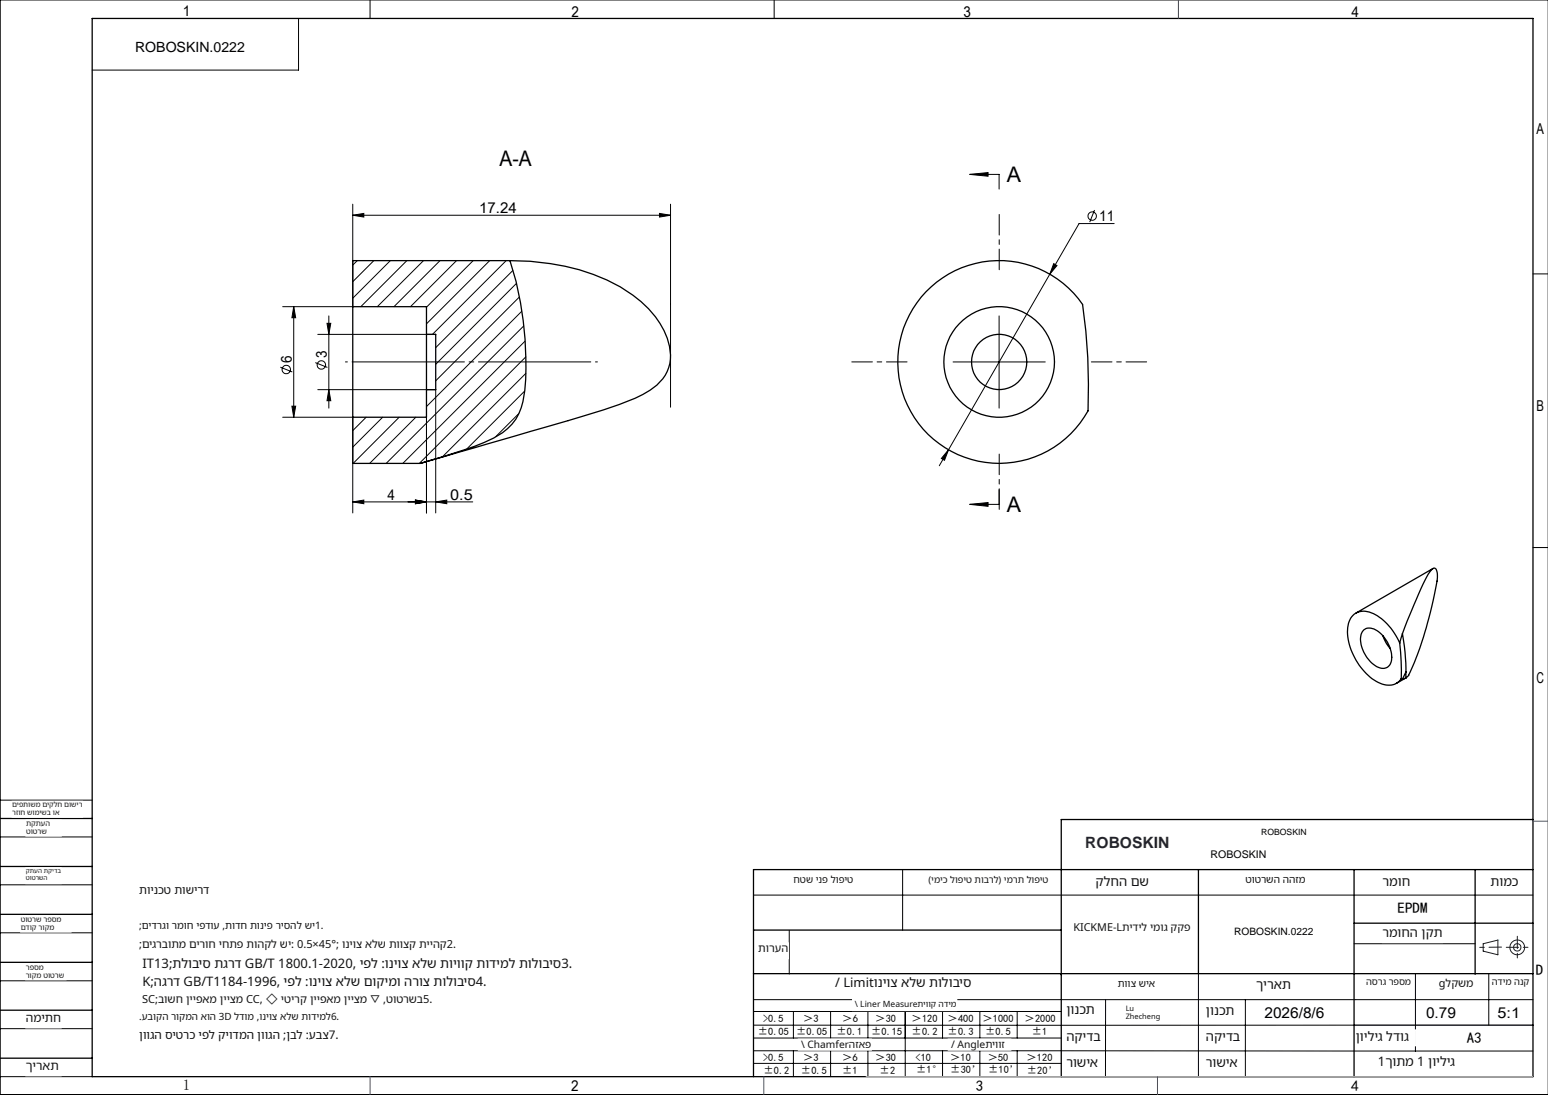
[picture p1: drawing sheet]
<svg xmlns="http://www.w3.org/2000/svg" width="420mm" height="297mm" viewBox="0 0 420 297" stroke-linecap="round" stroke-linejoin="round" font-family="sans-serif">
<g fill="none" stroke="#000" stroke-width=".27">
<path d="M100.4 0v5M210 0v5M420 0h-419.9v297h419.9M81 5v14h-56M95.7 58.4l3-.5v1zM95.7 55.4v27.8h-19M95.7 58.4h86.2M178.9 57.9l3 .5-3 .5zM181.9 55.4v55.1M263.1 47.3l5-.5v1zM263.1 47.3h8v4M297 57l-1.3 3.3"/>
<path d="M96.9 70.7l-1.2 1.2M101.4 70.7l-5.7 5.7M105.9 70.7l-10.2 10.2M110.4 70.7l-12.5 12.5M114.9 70.7l-12.5 12.5M119.4 70.7l-12.5 12.5M123.9 70.7l-12.5 12.5M128.4 70.7l-12.7 12.6M132.9 70.7l-17.2 17.1M137.3 70.7l-20 20M139.1 73.4l-20.9 20.9M140.1 76.9l-21.9 21.9"/>
<path d="M284.8 74.4l-27.4 47.6M285.9 71.5l.9 .5-2 2.4zM302.3 60.6h-9.5l-8 13.8M415.9 74.3h4.1M76.1 99.6l3.2 1.3M79.7 83.2v30M79.7 83.2l.5 3h-1zM85.5 98.4l3.3 1.3M86.2 90.7h32M88.7 87.7h1l-.5 3zM89.2 85.7v25M140.9 80.6l-22.7 22.7"/>
<path d="M141.5 84.5l-25.8 25.8M142.1 88.4l-37.3 37.3M142.4 92.6l-33.1 33.1M142.7 96.8l-28.9 28.9M258.6 98.2h25M271.1 85.7v25M76.7 113.2h19v25.9M79.2 110.2h1l-.5 3zM86.2 105.7h32v33.4M89.2 105.7l.5 3h-1zM99.3 113.2l-3.6 3.6M103.8 113.2l-8.1 8.1"/>
<path d="M108.3 113.2l-12.5 12.5M112.8 113.2l-12.5 12.5M115.7 105.7v33.4M115.8 105.7l-.1 .1M140.7 112.2l-6.2 6.2M142.3 106.1l-15.7 15.7M142.7 101.3l-22.7 22.6M95.7 136.1l3-.5v1zM95.7 136.1h32.6M112.7 135.6l3 .5-3 .5zM118.2 136.1l3-.5v1zM257.4 122l-1.1 2.8-.9-.4z"/>
<path d="M257.4 122l-2.6 4.3M263.1 136.8l5-.5v1zM271.1 132.8v4h-8M415.9 148.5h4.1M0 217h25M0 227h25M0 240h25M244.9 236v16.3M0 253h25M204.4 242.8h211.5M214.1 252.4v11.8M367.4 256h32.8"/>
<path d="M0 266h25M0 279h25M204.4 271.1h211.5M204.4 278.1h163M204.4 274.4h83.5M215.3 274.4v7.1M225.4 274.4v7.1M235.5 274.4v7.1M245.6 274.4v17.6M255.7 274.4v7.1M265.9 274.4v7.1M276 274.4v7.1"/>
<path d="M300 271.1l-.1 21M325.2 264.1v27.9M337.9 271.1v20.9M384 264.2v20.9M403.9 264.1v14M0 292h25M204.4 285l211.5 .1M204.4 288.4h83.5M204.5 281.5h83.5M215.3 285v7M225.4 285v7M235.5 285v7"/>
<path d="M255.7 285v7M265.9 285v7M276 285v7M287.9 292h128"/>
<circle cx="296.3" cy="58.6" r="1.14"/>
<circle cx="87.2" cy="99" r="1.15"/>
<circle cx="77.7" cy="100.2" r="1.15"/>
</g>
<g fill="none" stroke="#191924" stroke-width=".27">
<path d="M402.4 256l4-1v4l-4-1z"/>
<circle cx="411.7" cy="257" r="1"/>
<circle cx="411.7" cy="257" r="2"/>
</g>
<path d="M162.1 98.2h-68.4" fill="none" stroke="#000" stroke-width=".27" stroke-dasharray="30.5 1.3 1.3 1.3" stroke-dashoffset="-1.8"/>
<path d="M271.1 73.2v-15M246.1 98.2h-15M296.1 98.2h15M271.1 123.2v15" fill="none" stroke="#000" stroke-width=".27" stroke-dasharray="30.5 1.3 1.3 1.3" stroke-dashoffset="24.9"/>
<g fill="none" stroke="#000" stroke-width=".35">
<path d="M25 5h390.9v287h-390.9zM138.4 70.7a60.8 60.8 0 0 1 29.9 7.1 27.8 27.8 0 0 1 12.7 14 11 11 0 0 1-4.6 14 48.6 48.6 0 0 1-12.7 5.4l-49.6 14.5M138.4 70.7a91.3 91.3 0 0 1 4 35.2 14.4 14.4 0 0 1-8.5 12.9 79.9 79.9 0 0 1-13.8 5.1l-6 1.8M138.4 70.7h-42.7v12.5M251.2 79.1a27.5 27.5 0 0 1 42.5 3.5 155.8 155.8 0 0 1 1.5 28.8 27.5 27.5 0 0 1-40.4 8.9 27.5 27.5 0 0 1-3.6-41.2zM95.7 83.2v30M95.7 83.2h20v7.5M115.7 90.7v15M115.7 90.7h2.5v15h-2.5M95.7 113.2v12.5h18.4M115.7 105.7v7.5h-20M388.8 154.2l-20.9 12.1"/>
<path d="M370 170.8a3.4 3.4 0 0 1 4.4 .8 8.3 8.3 0 0 1 2.9 8.3 2.56 2.56 0 0 1-4.1 .7 8.9 8.9 0 0 1-3.9-8.5zM375.2 172.4a9.8 9.8 0 0 0 2 3.5M379.8 174.4a14.4 14.4 0 0 0-8.8-8.5 4.3 4.3 0 0 0-5.3 4.3 16.5 16.5 0 0 0 8.8 15.1 4.3 4.3 0 0 0 5.7-1.2M379.8 174.4l.4 4.9v4.8M380.5 171.9l3.2-8a45.3 45.3 0 0 1 4.6-9.2l1-.6a3.1 3.1 0 0 1 .6 3.3 93.7 93.7 0 0 1-7.8 25.9l-.6 .5M380.5 171.9l.7 5 .3 5.3M380.5 171.9l-.7 2.5M380.2 184.1h.3M381.4 183.9l-.9 .2M381.4 183.9l-2.5 1.4M381.5 182.2l-.1 1.7M381.5 182.2l-1 1.9"/>
<path d="M0 222h25M0 235h25M325.2 235.9v28.2M367.4 235.9v56.1M400.2 235.9v28.3M415.9 235.9h-211.5v56.1M415.9 222.3h-128v69.7M0 248h25M204.4 252.3h83.5M367.4 250.4h48.5M0 261h25M0 274h25"/>
<path d="M204.4 264.1h211.5M367.4 278.1h48.5M0 287h25"/>
<circle cx="271.1" cy="98.2" r="7.5"/>
<circle cx="271.1" cy="98.2" r="15"/>
</g>
<path d="M407.4 256.9l-5.9 .1M408.7 256.9h6M411.7 253.9v6" fill="none" stroke="#191924" stroke-width=".27" stroke-dasharray="6.3 1.3 1.3 1.3" stroke-dashoffset="3"/>
<path d="M235 292h180.9" fill="none" stroke="#c0c0c0" stroke-width=".27"/>
<path d="M319.7 0v5M415.9 222.7h4.1M100.4 292v5M207.2 292v5M314 292v5" fill="none" stroke="#00f" stroke-width=".27"/>
<path d="M406.4 255h.1" fill="none" stroke="#0ff" stroke-width=".27"/>
<g fill="#000">
<path d="M178.9 57.9l3 .5-3 .5zM95.7 58.4l3-.5v1z"/>
<path d="M263.1 47.3l5-.5v1zM263.1 136.8l5-.5v1z"/>
<path d="M79.7 83.2l.5 3h-1zM79.2 110.2h1l-.5 3z"/>
<path d="M89.2 105.7l.5 3h-1zM88.7 87.7h1l-.5 3z"/>
<path d="M112.7 135.6l3 .5-3 .5zM95.7 136.1l3-.5v1zM118.2 136.1l3-.5v1zM112.7 135.6l3 .5-3 .5z"/>
<path d="M257.4 122l-2 2.4 .9 .4zM285.9 71.5l-1.1 2.9 2-2.4z"/>
</g>
<g fill="#fff" stroke="#fff" stroke-width=".35">
<path d="M36.7 9.6h31v5.9h-31z"/>
<path d="M334.9 250.2h22.4v4.3h-22.4z"/>
<path d="M5.6 248.5h13.6v4.3h-13.6z"/>
<path d="M7 274.5h9.6v4.3h-9.6z"/>
<path d="M7 287.5h9.6v4.3h-9.6z"/>
<path d="M7 261.5h10.9v4.2h-10.9z"/>
<path d="M3.3 217.4h19.1v4.2h-19.1z"/>
<path d="M7 235.4h9.6v4.2h-9.6z"/>
<path d="M7.1 222.5h9.5v4.2h-9.5z"/>
<path d="M290.5 250.2h32.6v4.3h-32.6z"/>
<path d="M404.4 237.3h8.2v4.2h-8.2z"/>
<path d="M215.3 237.3h16.3v4.2h-16.3z"/>
<path d="M251.9 237.3h32.6v4.2h-32.6z"/>
<path d="M205.7 255.8h8.2v4.2h-8.2z"/>
<path d="M375.1 237.3h16.3v4.2h-16.3z"/>
<path d="M337.9 237.3h16.3v4.2h-16.3z"/>
<path d="M342.2 224.2h50.8v4.4h-50.8z"/>
<path d="M297.3 237.3h16.3v4.2h-16.3z"/>
<path d="M404.8 265.2h10.2v4.2h-10.2z"/>
<path d="M389.6 265.2h10.2v4.2h-10.2z"/>
<path d="M289.3 272h10.2v4.2h-10.2z"/>
<path d="M303.3 265.5h10.2v4.2h-10.2z"/>
<path d="M289.3 279.5h10.2v4.2h-10.2z"/>
<path d="M327.2 286.5h10.2v4.3h-10.2z"/>
<path d="M373 286.3h36.6v4.2h-36.6z"/>
<path d="M327.2 279.4h10.2v4.2h-10.2z"/>
<path d="M370.6 265.2h12.3v4.2h-12.3z"/>
<path d="M289.3 286.6h10.2v4.2h-10.2z"/>
<path d="M305.4 272.5h12.2v4.3h-12.2z"/>
<path d="M231.3 271.1h28.3v3h-28.3z"/>
<path d="M216.6 281.9h19.8v2.9h-19.8z"/>
<path d="M257.3 281.9h16.9v2.9h-16.9z"/>
<path d="M225.7 264.7h39.5v5.2h-39.5z"/>
<path d="M367.8 279.4h16.3v4.2h-16.3z"/>
<path d="M340.8 265.5h10.2v4.2h-10.2z"/>
<path d="M327.2 272.5h10.2v4.3h-10.2z"/>
<path d="M375.1 251.4h16.3v4.2h-16.3z"/>
<path d="M37.8 239.9h19v4.4h-19z"/>
<path d="M37.8 249.7h50.8v4.4h-50.8z"/>
<path d="M37.8 254.7h86.7v4.4h-86.7z"/>
<path d="M37.8 259.6h139.7v4.4h-139.7z"/>
<path d="M37.8 264.5h95.2v4.4h-95.2z"/>
<path d="M37.8 269.4h80.4v4.5h-80.4z"/>
<path d="M37.8 274.4h55v4.4h-55z"/>
<path d="M37.8 279.3h55v4.4h-55z"/>
<path d="M328.5 229.2h78.3v4.4h-78.3z"/>
<path d="M342.2 223.6h51.5v3.6h-51.5z"/>
</g>
<g font-size="5.8">
<text x="135.5" y="45.1">A-A</text>
<text x="273.1" y="49.4">A</text>
<text x="273.1" y="138.9">A</text>
</g>
<text font-size="4.2" fill="#1f2633" x="294.5" y="230">ROBOSKIN</text>
<g font-size="4.1">
<text x="49.6" y="4.3">1</text>
<text x="155.1" y="4.6">2</text>
<text x="261.4" y="4.6">3</text>
<text x="366.6" y="4.6">4</text>
<text x="416.9" y="36.3">A</text>
<text x="130" y="57.8">17.24</text>
<text x="298.2" y="60.1">11</text>
<text x="79.2" y="98.3" transform="rotate(-90 79.2 98.3)">6</text>
<text x="88.7" y="97.1" transform="rotate(-90 88.7 97.1)">3</text>
<text x="416.9" y="111.3">B</text>
<text x="105.2" y="135.5">4</text>
<text x="122.2" y="135.5">0.5</text>
<text x="416.9" y="185.3">C</text>
<text x="379.2" y="247.7">EPDM</text>
<text x="416.7" y="264.6">D</text>
<text x="343.1" y="276">2026/8/6</text>
<text x="386.9" y="276">0.79</text>
<text x="406.3" y="276">5:1</text>
<text x="397.9" y="283">A3</text>
<text x="49.6" y="295.6">1</text>
<text x="154.9" y="296">2</text>
<text x="264.7" y="296">3</text>
<text x="366.6" y="296">4</text>
</g>
<text font-size="3.8" x="36.7" y="14.2">ROBOSKIN.0222</text>
<g font-size="3.5" fill="#111">
<text x="297.3" y="240.2">קלחה םש</text>
<text x="375.1" y="240.2">רמוח</text>
<text x="404.4" y="240.2">תומכ</text>
<text x="375.1" y="254.2">רמוחה ןקת</text>
<text x="38.7" y="262.5">IT13;תלוביס תגרד GB/T 1800.1-2020, יפל :וניוצ אלש תויווק תודימל תולוביס3.</text>
<text x="38.7" y="267.4">K;הגרד GB/T1184-1996, יפל :וניוצ אלש םוקימו הרוצ תולוביס4.</text>
<text x="226.6" y="267.6">/ Limitוניוצ אלש תולוביס</text>
<text x="340.8" y="268.4">ךיראת</text>
<text x="289.3" y="274.9">ןונכת</text>
<text x="327.2" y="275.4">ןונכת</text>
<text x="289.3" y="282.4">הקידב</text>
<text x="327.2" y="282.3">הקידב</text>
<text x="367.8" y="282.3">ןויליג לדוג</text>
<text x="289.3" y="289.5">רושיא</text>
<text x="327.2" y="289.4">רושיא</text>
<text x="373.9" y="289.2">1ךותמ 1 ןויליג</text>
</g>
<g font-size="3.3" fill="#111">
<text x="7" y="277.2">המיתח</text>
<text x="7" y="290.3">ךיראת</text>
</g>
<text font-size="3.2" fill="#111" x="37.8" y="281.9">ןווגה סיטרכ יפל קיודמה ןווגה ;ןבל :עבצ7.</text>
<text font-size="3.1" fill="#111" x="37.8" y="242.4">תוינכט תושירד</text>
<g font-size="3" fill="#111">
<text x="37.8" y="257.1">;</text>
<text x="38.6" y="257.1">םיגרבותמ םירוח יחתפ תוהקל שי: 0.5×45°; וניוצ אלש תווצק תייהק2.</text>
<text x="205.7" y="258.2">תורעה</text>
<text x="390.4" y="267.6">gלקשמ</text>
<text x="38.5" y="271.9">SC;בושח ןייפאמ ןייצמ CC, ◇ יטירק ןייפאמ ןייצמ ▽ ,טוטרשב5.</text>
</g>
<text font-size="2.9" x="328.5" y="232.7">ROBOSKIN</text>
<text font-size="2.9" fill="#111" x="291.2" y="252.6">KICKME-Lתידיל ימוג קקפ</text>
<g font-size="2.8" fill="#111">
<text x="337.9" y="239.6">טוטרשה ההזמ</text>
<text x="37.8" y="252">;</text>
<text x="38.5" y="252">םידרגו רמוח יפדוע ,תודח תוניפ ריסהל שי1.</text>
<text x="217.4" y="284.1">\ Chamferהזאפ</text>
<text x="258" y="284.2">/ Angleתיווז</text>
</g>
<g font-size="2.8">
<text x="334.9" y="253.6">ROBOSKIN.0222</text>
<text x="205.6" y="280.8">±0.05</text>
<text x="207" y="277.2">&gt;0.5</text>
<text x="216" y="280.8">±0.05</text>
<text x="217.9" y="277.2">＞3</text>
<text x="227" y="280.8">±0.1</text>
<text x="228.5" y="277.2">＞6</text>
<text x="236.3" y="280.8">±0.15</text>
<text x="237.5" y="277.2">＞30</text>
<text x="247.4" y="280.8">±0.2</text>
<text x="247.4" y="277.2">＞120</text>
<text x="257.1" y="280.8">±0.3</text>
<text x="257.1" y="277.2">＞400</text>
<text x="266.6" y="277.2">＞1000</text>
<text x="267.3" y="280.8">±0.5</text>
<text x="278" y="277.2">＞2000</text>
<text x="279.9" y="280.8">±1</text>
<text x="207" y="287.8">&gt;0.5</text>
<text x="217.9" y="287.8">＞3</text>
<text x="228.5" y="287.8">＞6</text>
<text x="237.5" y="287.8">＞30</text>
<text x="248.4" y="287.8">&lt;10</text>
<text x="257.8" y="287.8">＞10</text>
<text x="268" y="287.8">＞50</text>
<text x="278.5" y="287.8">＞120</text>
<text x="207.1" y="291.3">±0.2</text>
<text x="217.3" y="291.3">±0.5</text>
<text x="228.5" y="291.3">±1</text>
<text x="238.7" y="291.3">±2</text>
<text x="248.6" y="291.1">±1°</text>
<text x="257.8" y="291.1">±30’</text>
<text x="268.1" y="291.1">±10’</text>
<text x="278.6" y="291.2">±20’</text>
</g>
<g font-size="2.7" fill="#111">
<text x="303.3" y="267.7">תווצ שיא</text>
<text x="37.8" y="276.6">.</text>
<text x="38.5" y="276.6">עבוקה רוקמה אוה 3D לדומ ,וניוצ אלש תודימל6.</text>
</g>
<text font-size="2.6" fill="#111" x="215.3" y="239.5">חטש ינפ לופיט</text>
<g font-size="2.5" fill="#111">
<text x="251.9" y="239.4">)ימיכ לופיט תוברל( ימרת לופיט</text>
<text x="370.6" y="267.3">הסרג רפסמ</text>
<text x="404.8" y="267.3">הדימ הנק</text>
</g>
<text font-size="2.3" x="342.2" y="226.5">ROBOSKIN</text>
<text font-size="2.3" fill="#111" x="231.9" y="273">\ Liner Measureתיווק הדימ</text>
<g font-size="2" fill="#111">
<text x="3.3" y="219">םיפתושמ םיקלח םושיר</text>
<text x="3.3" y="221">רזוח שומישב וא</text>
<text x="7.1" y="224.2">תקתעה</text>
<text x="7.1" y="226.3">טוטרש</text>
<text x="5.6" y="250.2">טוטרש רפסמ</text>
<text x="5.6" y="252.3">םדוק רוקמ</text>
<text x="7" y="263.1">רפסמ</text>
<text x="7" y="265.3">רוקמ טוטרש</text>
<text x="305.4" y="274.2">Lu</text>
<text x="305.4" y="276.3">Zhecheng</text>
</g>
<g font-size="1.7" fill="#111">
<text x="7" y="238.6">טוטרשה</text>
<text x="7" y="236.8">קתעה תקידב</text>
</g>
</svg>
